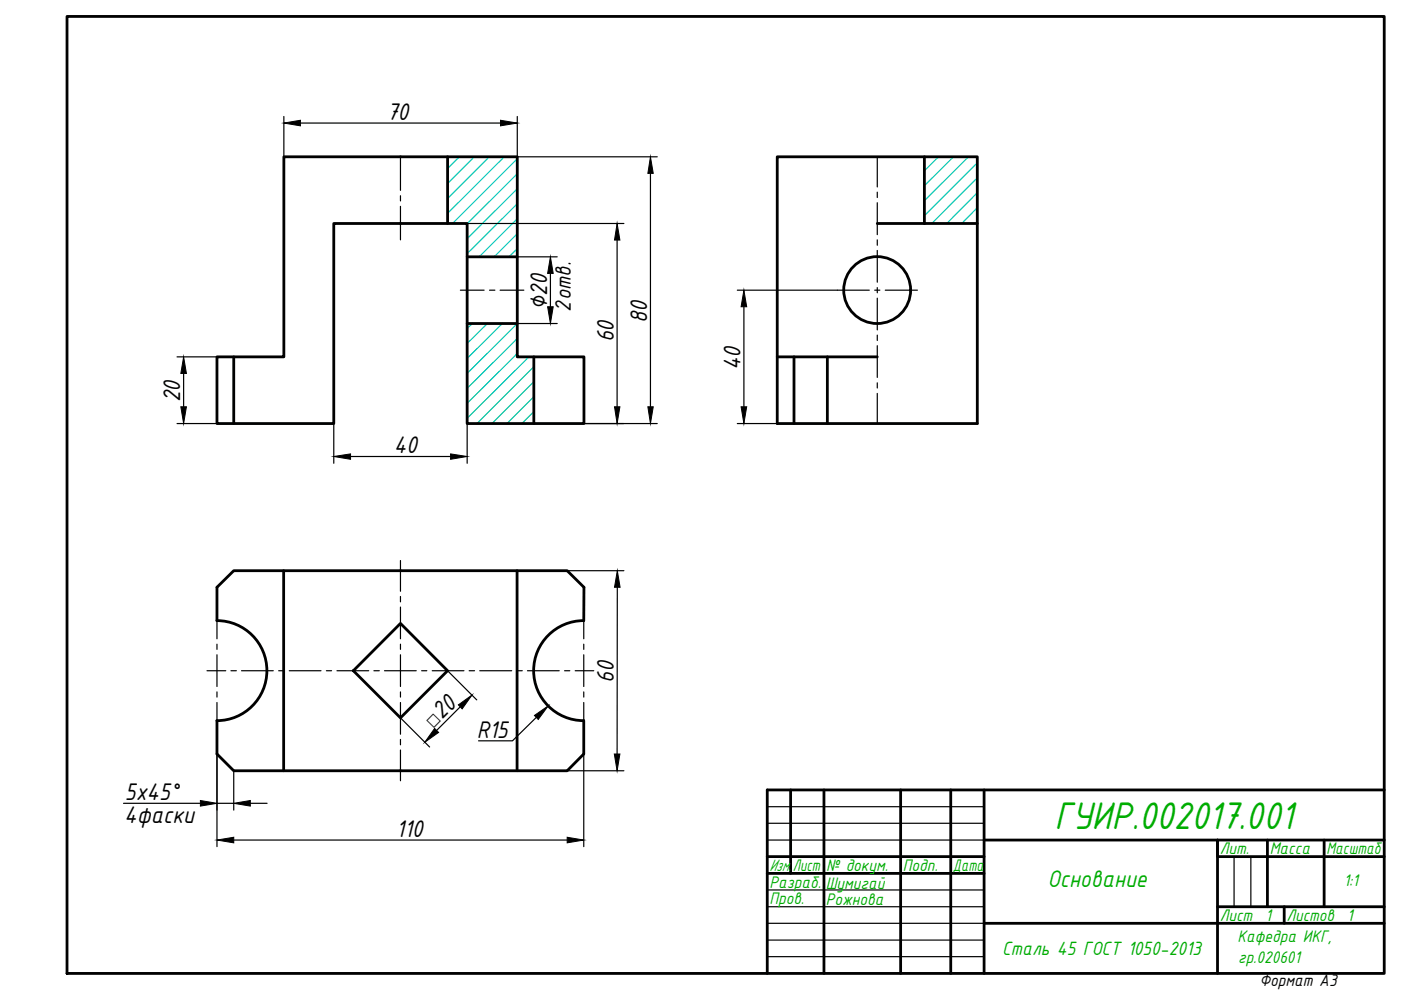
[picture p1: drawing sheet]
<svg xmlns="http://www.w3.org/2000/svg" width="297mm" height="210mm" viewBox="0 0 297 210" stroke-linecap="round" stroke-linejoin="round" font-family="sans-serif">
<!-- layer: 0 -->
<g fill="none" stroke="#000" stroke-width=".59">
<path d="M14.2 3.5h279.3v202.9h-279.3zM60.2 33.2h49.5v42.5h14.1v14.1h-24.8v-42.4h-28.2v42.4h-24.8v-14.1h14.2zM94.9 33.2v14.2M164.8 33.2h42.4v56.6h-42.4zM196 33.2v14.2M99 54.5h10.7M186 47.4h21.2M49.6 75.7v14.1M99 68.6h10.7M113.2 75.7v14.1M164.8 75.7h21.2M168.3 75.7v14.1"/>
<path d="M175.4 75.7v14.1M46 131.6a10.6 10.6 0 0 1 10.6 10.6 10.6 10.6 0 0 1-10.6 10.6M46 131.6v-7.1l3.6-3.5h70.7l3.5 3.5v7.1a10.6 10.6 0 0 0-10.7 10.6 10.6 10.6 0 0 0 10.6 10.6l.1 7.1-3.5 3.5h-35.4M60.1 121v42.4M84.9 132.2l10 10-10 10-10-10zM109.6 121v42.4M46 152.8v7.1l3.6 3.5h35.3M167.6 167.5v17.7M174.7 167.5v38.9M191 167.5v38.9M201.6 167.5v38.9M208.6 167.5v38.9"/>
<path d="M208.6 178.1h84.9M268.7 178.1v14.1M280.7 178.1v14.1M293.5 167.5h-130.8v38.9M162.7 181.6h45.9M162.7 185.2h45.9M208.6 195.8h84.9M258.1 192.2h35.4M272.3 192.2v3.6M293.5 181.6h-35.4v-3.5v28.3"/>
<circle cx="186" cy="61.5" r="7.1"/>
</g>
<path d="M162.7 171h45.9M162.7 174.6h45.9M162.7 178.1h45.9M162.7 188.7h45.9M162.7 192.2h45.9M162.7 199.3h45.9M162.7 195.8h45.9M261.6 181.6v10.6M265.2 181.6v10.6M162.7 202.8h45.9" fill="none" stroke="#000" stroke-width=".25"/>
<g fill="none" stroke="#000" stroke-width=".25">
<path d="M84.9 33.2v7.2M186 33.2v6.4M84.9 41.5v1.1M84.9 43.7v7.2M186 40.7v1.2M186 43v6.8M186 50.9v1.1M186 53.1v6.7M97.6 61.5h5M103.8 61.5h1.1M106 61.5h5.1M177.5 61.5h6.8"/>
<path d="M185.4 61.5h1.1M186 61v1.1M186 63.2v6.7M186 71v1.2M186 73.3v6.7M187.7 61.5h6.8M186 81.2v1.1M186 83.4v6.4M84.9 118.8v6.6M46 131.6v3.8M46 136.6v1.1M46 138.8v6.8"/>
<path d="M84.9 126.5v1.1M84.9 128.7v6.7M84.9 136.6v1.1M84.9 138.8v6.8M123.8 131.6v3.8M123.8 136.6v1.1M123.8 138.8v6.8M43.9 142.2h4M46 146.7v1.1M46 148.9v3.9M49 142.2h1.1M51.2 142.2h6.7"/>
<path d="M59.1 142.2h1.1M61.3 142.2h6.8M69.2 142.2h1.1M71.4 142.2h6.8M79.3 142.2h1.1M81.5 142.2h6.8M84.9 146.7v1.1M84.9 148.9v6.8M84.9 156.8v1.1M84.9 159v6.5M89.4 142.2h1.1M91.6 142.2h6.8"/>
<path d="M99.5 142.2h1.1M101.7 142.2h6.8M109.6 142.2h1.1M111.8 142.2h6.8M119.7 142.2h1.1M121.9 142.2h4M123.8 146.7v1.1M123.8 148.9v3.9"/>
</g>
<g fill="none" stroke="#00c7c7" stroke-width=".25">
<path d="M97.4 33.2l-2.5 2.5M100.6 33.2l-5.7 5.7M103.7 33.2l-8.8 8.9M106.9 33.2l-12 12M109.7 33.7l-13.7 13.7M109.7 36.8l-10.7 10.6M199 33.2l-3 3M202.2 33.2l-6.2 6.2M205.3 33.2l-9.3 9.4M207.2 34.5l-11.2 11.2M207.2 37.7l-9.6 9.7M109.7 40l-10.7 10.6"/>
<path d="M109.7 43.2l-10.7 10.6M109.7 46.4l-8.1 8.1M109.7 49.5l-4.9 5M109.7 52.7l-1.8 1.8M207.2 40.9l-6.5 6.5M207.2 44l-3.3 3.4M207.2 47.2l-.1 .2M100.1 68.6l-1.1 1.1M103.3 68.6l-4.3 4.2M106.5 68.6l-7.5 7.4M109.7 68.6l-10.7 10.6M109.7 71.8l-10.7 10.6"/>
<path d="M109.7 74.9l-10.7 10.6M112.1 75.7l-13.1 13M113.2 77.7l-12.1 12.1M113.2 80.9l-8.9 8.9M113.2 84.1l-5.7 5.7M113.2 87.3l-2.6 2.5"/>
</g>
<g fill="none" stroke="#000" stroke-width=".25">
<path d="M60.2 24.7v8.5M63.7 26.1h42.4M109.7 24.7v8.5h29.6M137.9 36.8v49.4M99 47.4h33.3M109.7 54.5h8.4M116.7 58v7M130.8 50.9v35.3M37.5 75.7h8.5M38.9 79.2v7M109.7 68.6h8.4M156.3 61.5h21.2"/>
<path d="M157.7 65v21.2M37.5 89.8h8.5M70.8 89.8v8.4M74.3 96.8h21.2M99 89.8v8.4M123.8 89.8h15.5M156.3 89.8h8.5M120.3 121h12M130.9 124.5l-.1 35.4M46 159.9v19.6M84.9 152.2l6.2 6.2M94.9 142.2l6.2 6.2"/>
<path d="M97.6 149.9l-5 5M113.7 152.1l-5 5h-7.2M123.8 159.9v19.6M26.2 170.3h16.3M46 170.3h3.6M49.6 163.4v8.4M49.6 178.1h70.7M53.1 170.3h3.5M120.3 163.4h12"/>
</g>
<g fill="#000" stroke="#000" stroke-width=".21">
<path d="M60.2 26.1l3.5-.6v1.2zM106.1 25.5l3.6 .6-3.6 .6zM137.9 33.2l.6 3.6h-1.1zM116.7 54.5l.6 3.5h-1.2zM130.8 47.4l.6 3.5h-1.1zM38.9 75.7l.6 3.5h-1.2zM116.1 65h1.2l-.6 3.6zM157.7 61.5l.6 3.5h-1.2zM38.3 86.2h1.2l-.6 3.6zM70.8 96.8l3.5-.6v1.2zM95.5 96.2l3.5 .6-3.5 .6zM130.3 86.2h1.1l-.6 3.6z"/>
<path d="M137.4 86.2h1.1l-.6 3.6zM157.1 86.2h1.2l-.6 3.6zM130.9 121l.6 3.5h-1.2zM92.1 154.4l.9 .9-2.9 2.1zM97.2 149.5l2.9-2.1-2.1 2.9zM113.3 151.7l2.9-2-2.1 2.8zM130.2 159.9h1.2l-.6 3.5zM42.5 169.7l3.5 .6-3.5 .6zM46 178.1l3.6-.6v1.2zM49.6 170.3l3.5-.6v1.2zM120.3 177.5l3.5 .6-3.5 .6z"/>
</g>
<text font-size="8.8" fill="#00ad00" x="223.5" y="175.7">ГУИР.002017.001</text>
<g font-size="5.5">
<text x="82" y="25.4">70</text>
<text x="116" y="65.8" transform="rotate(-90 116 65.8)">∅20</text>
<text x="137.2" y="68.4" transform="rotate(-90 137.2 68.4)">80</text>
<text x="130.2" y="72.6" transform="rotate(-90 130.2 72.6)">60</text>
<text x="157" y="78.5" transform="rotate(-90 157 78.5)">40</text>
<text x="38.2" y="85.3" transform="rotate(-90 38.2 85.3)">20</text>
<text x="83.5" y="96.1">40</text>
<text x="130.2" y="144.9" transform="rotate(-90 130.2 144.9)">60</text>
<text x="93.7" y="152.8" transform="rotate(-45 93.7 152.8)">20</text>
<text x="101.1" y="156.4">R15</text>
<text x="26.5" y="169.6">5x45°</text>
<text x="26.3" y="174.6">4фаски</text>
<text x="84" y="177.4">110</text>
</g>
<text font-size="5.5" fill="#00ad00" x="222.1" y="188">Основание</text>
<text font-size="5.1" x="121.1" y="66.1" transform="rotate(-90 121.1 66.1)">2отв.</text>
<text font-size="4.9" x="91.8" y="154.7" transform="rotate(-46 91.8 154.7)">□</text>
<text font-size="4.4" fill="#00ad00" x="212.5" y="202.5">Сталь 45 ГОСТ 1050-2013</text>
<g font-size="3.8" fill="#00ad00">
<text x="163.1" y="184.7">Изм.</text>
<text x="168.1" y="184.7">Лист</text>
<text x="175.2" y="184.7">№ докум.</text>
<text x="191.4" y="184.7">Подп.</text>
<text x="202" y="184.7">Дата</text>
<text x="258.6" y="181.2">Лит.</text>
<text x="269.2" y="181.2">Масса</text>
<text x="281.2" y="181.2">Масштаб</text>
<text x="163.1" y="188.2">Разраб.</text>
<text x="163.1" y="191.7">Пров.</text>
<text x="175.1" y="188.5">Шумигай</text>
<text x="175.1" y="191.8">Рожнова</text>
<text x="284.9" y="187.9">1:1</text>
<text x="258.6" y="195.3">Лист 1</text>
<text x="272.7" y="195.3">Листов</text>
<text x="285.6" y="195.3">1</text>
<text x="262.4" y="199.8">Кафедра ИКГ,</text>
<text x="262.5" y="204.2">гр.020601</text>
</g>
<text font-size="3.8" x="267" y="209.1">Формат А3</text>
</svg>
